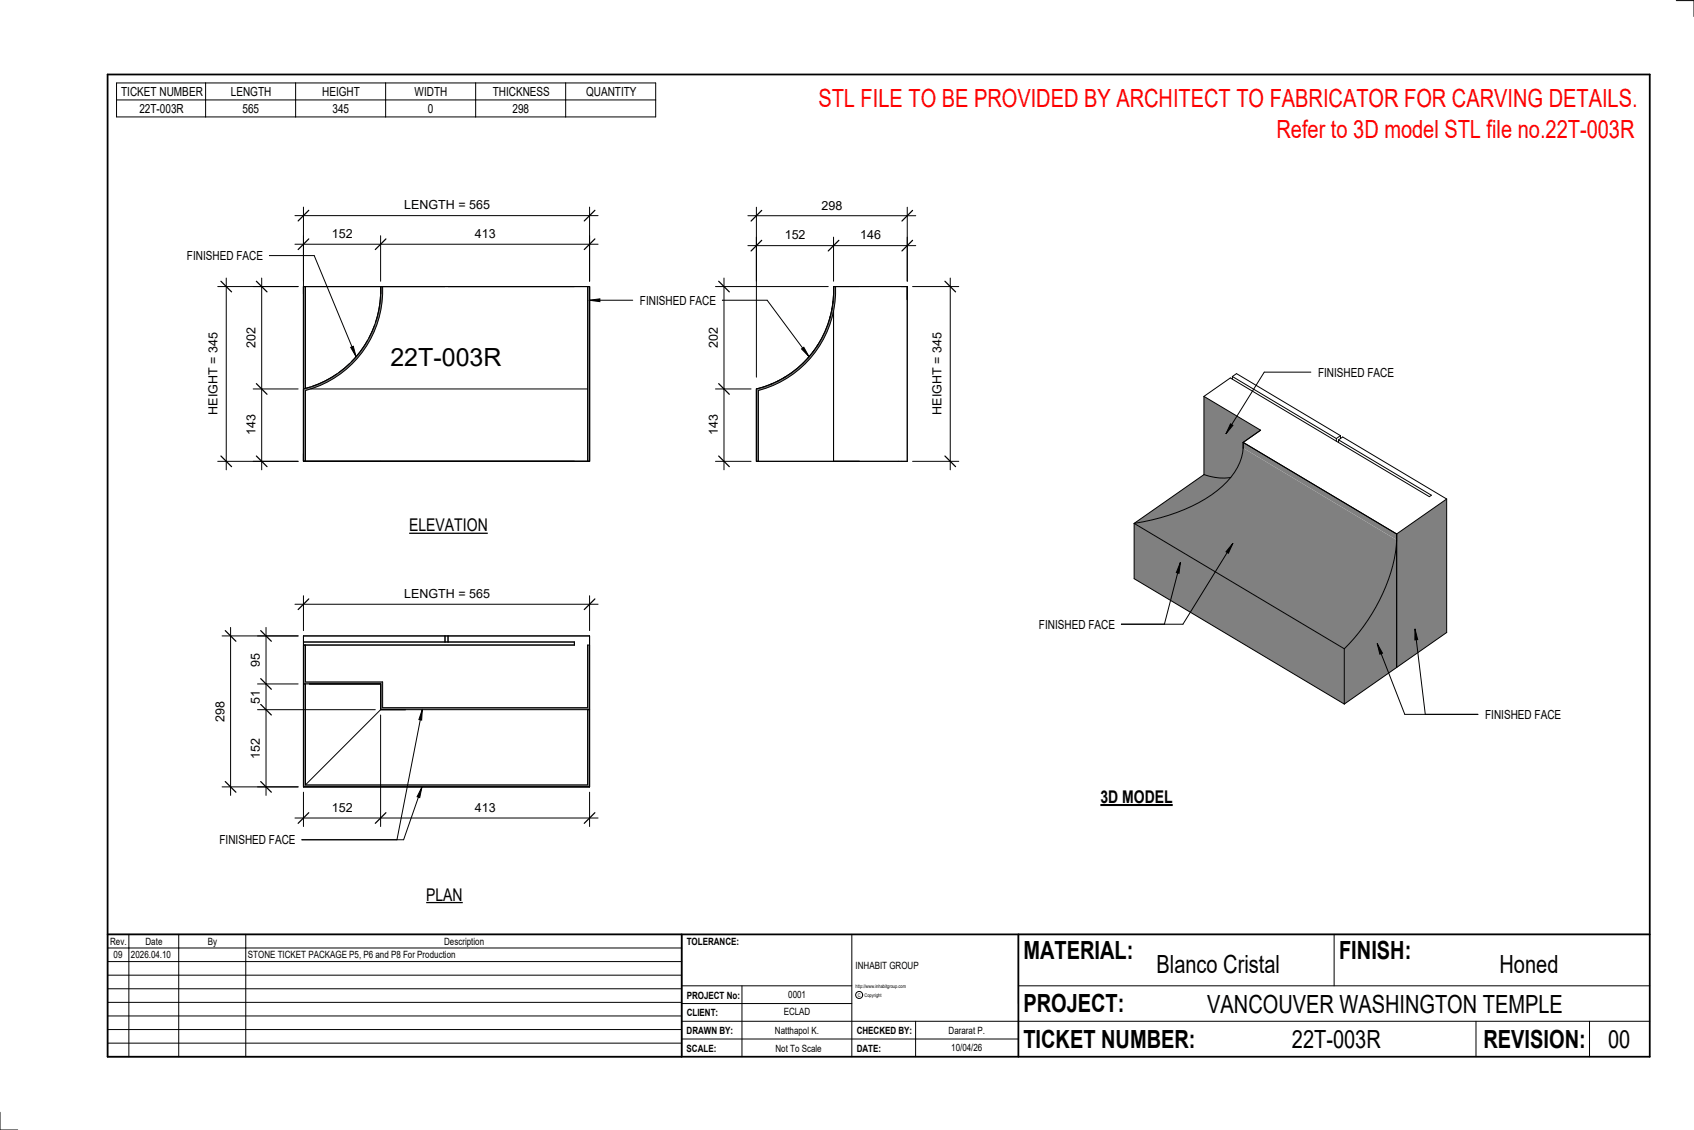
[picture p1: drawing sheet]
<svg xmlns="http://www.w3.org/2000/svg" width="914mm" height="610mm" viewBox="0 0 914 610" stroke-linecap="round" stroke-linejoin="round" font-family="sans-serif">
<g fill="#808080">
<path d="M612 282l38-26 8 2h6a78 78 0 0 1-42 22z"/>
<path d="M754 291a94 94 0 0 1-28 59v30l28-20z"/>
<path d="M612 282l114 68v30l-114-68z"/>
<path d="M612 282a90 90 0 0 0 50-22l4-5a27 27 0 0 0 5-13l83 49a94 94 0 0 1-28 59z"/>
<path d="M650 214l30 18-9 7a25 25 0 0 1-7 19h-6l-8-2z"/>
<path d="M671 239l83 49v3l-83-49z"/>
<path d="M754 288l27-19v72l-27 19z"/>
</g>
<g fill="none" stroke="#000" stroke-width=".54">
<path d="M650 214l30 18-9 7M650 214l14-10 108 64 1-1-50-30M650 214v42M665 203l56 34M665 203l2-1 57 33M665 203v2M671 239v3M671 239l83 49M721 237v1M723 237l2-1 56 33M723 237v2M724 235l-3 2"/>
<path d="M724 235v2M650 256l8 2h6M650 256l-38 26M671 242a38 38 0 0 1-20 27 105 105 0 0 1-39 13M781 269l-27 19M781 269v72M612 282v30l114 68M612 282l114 68M754 288a92 92 0 0 1-28 62M754 288v72M726 350v30M781 341h.1"/>
<path d="M781 341l-55 39"/>
</g>
<g fill="#7c7c7c">
<path d="M164 155h1v55h-1z"/>
<path d="M205 155a55 55 0 0 1-41 55v39h1v-38a56 56 0 0 0 42-56zM317 155v94h1v-94z"/>
</g>
<g fill="none" stroke="#000" stroke-width=".54">
<path d="M164 155h154v94h-154zM165 155v55l3-1M205 160l-1 8-1 6M205 159v-4a55 55 0 0 1-41 55M207 155a56 56 0 0 1-42 56v38M317 155v94M318 155v55M202 175l-3 7M189 196l-6 5M191 193l-1 2M197 186l-5 7M198 183l-1 3"/>
<path d="M168 210h149M178 204l-9 4M182 202l-4 2"/>
</g>
<path d="M450 155h1a56 56 0 0 1-42 56v38h-1v-39a55 55 0 0 0 42-55z" fill="#7c7c7c"/>
<g fill="none" stroke="#000" stroke-width=".54">
<path d="M450 155a55 55 0 0 1-26 48M450 155a55 55 0 0 1-42 55M450 155h40v94h-82v-39M451 155a56 56 0 0 1-42 56v38M448 170v2M449 166v2M450 162l-1 2M450 168v81M437 192l-1 1M439 189l-1 1M442 186l-1 1M412 209l-4 1"/>
<path d="M417 207h-1M421 205l-2 1M424 204l-12 5M424 203l-1 1"/>
</g>
<g fill="#7c7c7c">
<path d="M164 369h1v54h152v-40h1v41h-154z"/>
<path d="M164 348h1v20h42v14h110v-34h1v35h-113v-14h-41z"/>
</g>
<path d="M164 343h154v81h-154zM164 346h146v2h-146M165 348v20h42v14h110v-34h1M240 343v3M242 343v3M164 369h41M165 369v54M167 369h38M205 369v14M205 383l-40 40M205 383h113v41M317 383v40h-152" fill="none" stroke="#000" stroke-width=".54"/>
<path d="M211 185h60v15h-60z" fill="#fff"/>
<path d="M159 132h164M164 127v80M205 127v25M318 127v25" fill="none" stroke="#000" stroke-width=".54"/>
<path d="M167 129l-6 6M208 129l-5 6M321 129l-6 6" fill="none" stroke="#000" stroke-width=".67"/>
<g fill="#fff">
<path d="M256 122h11v8h-11z"/>
<path d="M179 122h11v8h-11z"/>
</g>
<path d="M137 155h24M141 150v103M137 210h24M137 249h24" fill="none" stroke="#000" stroke-width=".54"/>
<path d="M138 152l6 5M138 207l6 6M138 246l6 6" fill="none" stroke="#000" stroke-width=".67"/>
<g fill="#fff">
<path d="M132 224h7v11h-7z"/>
<path d="M132 177h7v11h-7z"/>
</g>
<path d="M118 155h43M122 150v103M118 249h43" fill="none" stroke="#000" stroke-width=".54"/>
<path d="M119 152l6 5M119 246l6 6" fill="none" stroke="#000" stroke-width=".67"/>
<path d="M111 180h8v44h-8z" fill="#fff"/>
<path d="M159 116h164M164 112v40M318 112v40" fill="none" stroke="#000" stroke-width=".54"/>
<path d="M167 113l-6 6M321 113l-6 6" fill="none" stroke="#000" stroke-width=".67"/>
<path d="M218 107h46v7h-46z" fill="#fff"/>
<path d="M404 133h90M408 128v24M450 128v24M490 128v24" fill="none" stroke="#000" stroke-width=".54"/>
<path d="M411 130l-6 5M453 130l-6 5M493 130l-6 5" fill="none" stroke="#000" stroke-width=".67"/>
<g fill="#fff">
<path d="M424 123h11v8h-11z"/>
<path d="M464 123h11v8h-11z"/>
</g>
<path d="M404 116h90M408 112v91M490 112v40" fill="none" stroke="#000" stroke-width=".54"/>
<path d="M411 114l-6 5M493 114l-6 5" fill="none" stroke="#000" stroke-width=".67"/>
<path d="M443 107h11v8h-11z" fill="#fff"/>
<path d="M493 155h25M513 150v103M493 249h25" fill="none" stroke="#000" stroke-width=".54"/>
<path d="M510 152l6 5M510 246l6 6" fill="none" stroke="#000" stroke-width=".67"/>
<path d="M502 180h8v44h-8z" fill="#fff"/>
<path d="M386 155h61M391 150v103M386 210h19M386 249h19" fill="none" stroke="#000" stroke-width=".54"/>
<path d="M388 152l6 5M388 207l6 6M388 246l6 6" fill="none" stroke="#000" stroke-width=".67"/>
<g fill="#fff">
<path d="M381 177h8v11h-8z"/>
<path d="M381 224h8v11h-8z"/>
</g>
<path d="M205 386v60M164 427v19M318 427v19M159 441h164" fill="none" stroke="#000" stroke-width=".54"/>
<path d="M167 438l-6 6M208 438l-5 6M321 438l-6 6" fill="none" stroke="#000" stroke-width=".67"/>
<g fill="#fff">
<path d="M256 432h11v7h-11z"/>
<path d="M179 432h11v7h-11z"/>
</g>
<path d="M144 338v91M139 343h22M139 369h22M139 383h64M139 424h22" fill="none" stroke="#000" stroke-width=".54"/>
<path d="M141 340l5 6M141 366l5 6M141 380l5 6M141 422l5 5" fill="none" stroke="#000" stroke-width=".67"/>
<g fill="#fff">
<path d="M134 398h8v11h-8z"/>
<path d="M134 372h8v8h-8z"/>
<path d="M134 352h8v8h-8z"/>
</g>
<path d="M124 338v91M120 343h41M120 424h41" fill="none" stroke="#000" stroke-width=".54"/>
<path d="M122 340l5 6M122 422l5 5" fill="none" stroke="#000" stroke-width=".67"/>
<path d="M115 378h8v11h-8z" fill="#fff"/>
<path d="M159 326h164M164 321v19M318 321v19" fill="none" stroke="#000" stroke-width=".54"/>
<path d="M167 323l-6 6M321 323l-6 6" fill="none" stroke="#000" stroke-width=".67"/>
<path d="M218 317h46v7h-46z" fill="#fff"/>
<g fill="none" stroke="#000" stroke-width=".54">
<path d="M905 0h9v9M460 504v66M720 504v28M891 504h-341v37M368 532h92M401 532v38M550 532h341M368 551h523M368 541h92M494 551v19M797 551v19M858 551v19"/>
<path d="M368 561h182M0 600v10h10"/>
<circle cx="464" cy="537" r="1.9"/>
</g>
<path d="M58 40h833v530h-833zM58 504h833M368 504v66M550 504v66" fill="none" stroke="#000" stroke-width=".96"/>
<g fill="#fff">
<path d="M652 534h192v15h-192z"/>
<path d="M513 562h17v6h-17z"/>
<path d="M425 533h10v6h-10z"/>
<path d="M423 543h15v6h-15z"/>
<path d="M418 553h24v6h-24z"/>
<path d="M624 513h68v15h-68z"/>
<path d="M809 513h33v15h-33z"/>
<path d="M512 553h20v6h-20z"/>
<path d="M697 553h49v15h-49z"/>
<path d="M442 45h443v16h-443z"/>
<path d="M868 553h12v15h-12z"/>
<path d="M61 512h5v6h-5z"/>
<path d="M221 278h42v11h-42z"/>
</g>
<path d="M221 288h42" fill="none" stroke="#000" stroke-width=".69" stroke-linecap="butt"/>
<path d="M230 477h20v11h-20z" fill="#fff"/>
<path d="M230 487h20" fill="none" stroke="#000" stroke-width=".69" stroke-linecap="butt"/>
<path d="M594 424h39v12h-39z" fill="#fff"/>
<path d="M594 434h39" fill="none" stroke="#000" stroke-width="1.1" stroke-linecap="butt"/>
<path d="M689 62h195v15h-195z" fill="#fff"/>
<path d="M228 383v5h-2zM228 383l-14 70M228 425l-1 5h-2zM228 425l-10 28h-55" fill="none" stroke="#000" stroke-width=".54"/>
<path d="M228 383v5h-2zM228 425l-1 5h-2z" fill="#000"/>
<path d="M118 449h41v8h-41z" fill="#fff"/>
<path d="M318 162l6-1v2zM318 162h24M390 162h24l23 30M433 188l1-1 3 5z" fill="none" stroke="#000" stroke-width=".54"/>
<path d="M318 162l6-1v2zM433 188l1-1 3 5z" fill="#000"/>
<path d="M345 158h41v8h-41z" fill="#fff"/>
<g fill="none" stroke="#000" stroke-width=".54">
<path d="M63 45h291v18h-291zM63 54h291M111 45v18M160 45v18M208 45v18M257 45v18M305 45v18M145 138h25l22 54M189 187h2l1 5zM58 504h310v66h-310zM58 519h310M58 511h310"/>
<path d="M70 504v66M96 504v66M133 504v66M58 533h310M58 526h310M58 555h310M58 548h310M58 541h310M58 563h310"/>
</g>
<path d="M189 187h2l1 5z" fill="#000"/>
<path d="M101 134h41v8h-41z" fill="#fff"/>
<path d="M665 293l-2 5h-1zM665 293l-26 44h-34M637 304l-1 5h-1zM637 304l-8 33" fill="none" stroke="#000" stroke-width=".54"/>
<path d="M665 293l-2 5h-1zM637 304l-1 5h-1z" fill="#000"/>
<path d="M561 333h40v8h-40z" fill="#fff"/>
<path d="M764 339l1 6h-1zM743 347l3 5-1 1z" fill="#000"/>
<path d="M764 339l1 6h-1zM764 339l5 46M743 347l3 5-1 1zM743 347l15 38h40" fill="none" stroke="#000" stroke-width=".54"/>
<path d="M802 382h40v7h-40z" fill="#fff"/>
<path d="M664 229h1l-3 5z" fill="#000"/>
<path d="M708 201h-26l-20 33M664 229h1l-3 5z" fill="none" stroke="#000" stroke-width=".54"/>
<path d="M711 197h41v8h-41z" fill="#fff"/>
<g font-size="13.5" fill="#f00">
<text x="442" y="58">STL FILE TO BE PROVIDED BY ARCHITECT TO FABRICATOR FOR CARVING DETAILS.</text>
<text x="689" y="75">Refer to 3D model STL file no.22T-003R</text>
</g>
<g font-size="13.5">
<text x="211" y="197">22T-003R</text>
<text x="552" y="517">MATERIAL:</text>
<text x="723" y="517">FINISH:</text>
<text x="624" y="525">Blanco Cristal</text>
<text x="809" y="525">Honed</text>
<text x="552" y="546">PROJECT:</text>
<text x="652" y="546">VANCOUVER WASHINGTON TEMPLE</text>
<text x="552" y="565">TICKET NUMBER:</text>
<text x="697" y="565">22T-003R</text>
<text x="801" y="565">REVISION:</text>
<text x="868" y="565">00</text>
</g>
<g font-size="9.4">
<text x="221" y="287">ELEVATION</text>
<text x="594" y="433">3D MODEL</text>
<text x="230" y="486">PLAN</text>
</g>
<g font-size="6.7">
<text x="65" y="52">TICKET NUMBER</text>
<text x="125" y="52">LENGTH</text>
<text x="174" y="52">HEIGHT</text>
<text x="224" y="52">WIDTH</text>
<text x="266" y="52">THICKNESS</text>
<text x="316" y="52">QUANTITY</text>
<text x="75" y="61">22T-003R</text>
<text x="131" y="61">565</text>
<text x="179" y="61">345</text>
<text x="231" y="61">0</text>
<text x="277" y="61">298</text>
<text x="218" y="113">LENGTH = 565</text>
<text x="443" y="113">298</text>
<text x="179" y="128">152</text>
<text x="256" y="128">413</text>
<text x="424" y="129">152</text>
<text x="464" y="129">146</text>
<text x="101" y="140">FINISHED FACE</text>
<text x="345" y="164">FINISHED FACE</text>
<text x="138" y="188" transform="rotate(-90 138 188)">202</text>
<text x="387" y="188" transform="rotate(-90 387 188)">202</text>
<text x="711" y="203">FINISHED FACE</text>
<text x="117" y="224" transform="rotate(-90 117 224)">HEIGHT = 345</text>
<text x="508" y="224" transform="rotate(-90 508 224)">HEIGHT = 345</text>
<text x="138" y="235" transform="rotate(-90 138 235)">143</text>
<text x="387" y="235" transform="rotate(-90 387 235)">143</text>
<text x="218" y="323">LENGTH = 565</text>
<text x="561" y="339">FINISHED FACE</text>
<text x="140" y="360" transform="rotate(-90 140 360)">95</text>
<text x="140" y="380" transform="rotate(-90 140 380)">51</text>
<text x="121" y="389" transform="rotate(-90 121 389)">298</text>
<text x="802" y="388">FINISHED FACE</text>
<text x="140" y="409" transform="rotate(-90 140 409)">152</text>
<text x="179" y="438">152</text>
<text x="256" y="438">413</text>
<text x="118" y="455">FINISHED FACE</text>
</g>
<g font-size="5.4">
<text x="59" y="510">Rev.</text>
<text x="79" y="510">Date</text>
<text x="112" y="510">By</text>
<text x="240" y="510">Description</text>
<text x="371" y="510">TOLERANCE:</text>
<text x="61" y="517">09</text>
<text x="71" y="517">2026.04.10</text>
<text x="134" y="517">STONE TICKET PACKAGE P5, P6 and P8 For Production</text>
<text x="462" y="523">INHABIT GROUP</text>
<text x="371" y="539">PROJECT No:</text>
<text x="425" y="538">0001</text>
<text x="371" y="548">CLIENT:</text>
<text x="423" y="548">ECLAD</text>
<text x="371" y="558">DRAWN BY:</text>
<text x="418" y="558">Natthapol K.</text>
<text x="462" y="558">CHECKED BY:</text>
<text x="512" y="558">Dararat P.</text>
<text x="371" y="567">SCALE:</text>
<text x="419" y="567">Not To Scale</text>
<text x="462" y="567">DATE:</text>
<text x="513" y="567">10/04/26</text>
</g>
<g font-size="2.7">
<text x="462" y="533">http://www.inhabitgroup.com</text>
<text x="463" y="538">C</text>
<text x="467" y="538">Copyright</text>
</g>
</svg>
